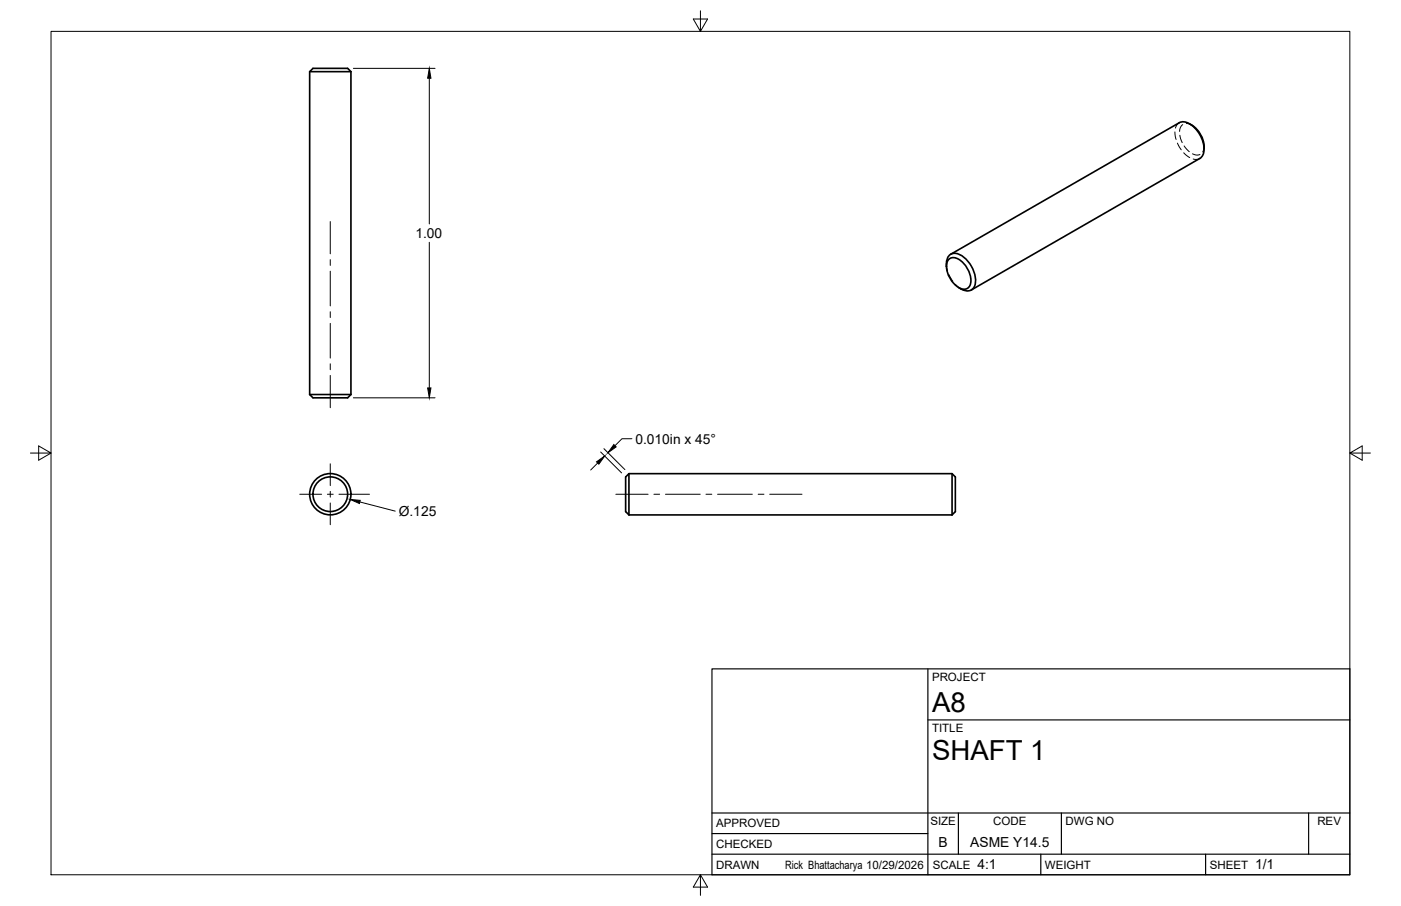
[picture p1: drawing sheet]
<svg xmlns="http://www.w3.org/2000/svg" width="432mm" height="279mm" viewBox="0 0 432 279" stroke-linecap="round" stroke-linejoin="round" font-family="sans-serif">
<!-- layer: Visible -->
<g fill="none" stroke="#000" stroke-width=".51">
<path d="M95.4 22.1h12.8M108.2 22.1l-1.1-1h-10.6l-1.1 1v99.6M108.2 22.1v99.6M366.6 38.2a8.3 8.3 0 0 1 4.5 7.8M293 78.4l70.4-40.6a4.3 4.3 0 0 1 5.1 1.9 8.5 8.5 0 0 1 2.2 8.2l-.9 1-70.4 40.5M291.7 81.3v.9M291.7 81.3a2.78 2.78 0 0 1 1.4-3 2.78 2.78 0 0 1 3.3 .6 9.5 9.5 0 0 1 4.2 8.8 2.63 2.63 0 0 1-4.4 1.4M292.3 80.1a2.71 2.71 0 0 1 3.8 .3 7.5 7.5 0 0 1 2.9 7.6 2.23 2.23 0 0 1-3.5 .7 7.7 7.7 0 0 1-3.5-8.1zM295.5 88.7l.7 .4M95.4 121.7h12.8M95.4 121.7l1.1 1h10.6l1.1-1M193.8 146.1h99.6l1 1v10.7l-1 1"/>
<path d="M193.8 146.1v12.7M193.8 146.1l-1 1v10.7l1 1M193.8 158.8h99.6M293.4 146.1v12.7"/>
<circle cx="101.8" cy="152.4" r="6.4"/>
<circle cx="101.8" cy="152.4" r="5.3"/>
</g>
<!-- layer: Hidden -->
<g fill="none" stroke="#000" stroke-width=".31">
<path d="M363.4 37.9l-.6 .5-.5 1.1M364.5 38.4l-.8 1.1-.1 1M365.6 38.1l1.7 .5M362.1 40.7l.4 2.3M362.9 44.1l1.2 2.1M363.6 41.7l.8 2.3M364.8 47.1l1.9 1.5M365 45l1.5 1.8M367.5 47.4l1.5 .4 .8-.2M369.8 48.9l-.8 .2-1.2-.1M371.1 45.1l-.4 1.8M291.7 81.3l.4 2.3"/>
<path d="M292.5 84.7l1.2 2M294.4 87.7l1.8 1.4"/>
</g>
<!-- layer: Border -->
<path d="M15.7 9.7h400.3v260.1h-400.3zM215.9 3.3v6.4l-2.2-3.8h4.4l-2.2 3.8M9.4 139.7h6.3l-3.8-2.2v4.4l3.8-2.2M416 139.7l3.8 2.2v-4.4l-3.8 2.2h6.4M215.9 269.8l2.2 3.8h-4.4l2.2-3.8v6.3" fill="none" stroke="#000" stroke-width=".31"/>
<!-- layer: Titleblock -->
<path d="M219.4 206.3h196.6v63.5h-196.6zM286 206.3v63.5M286 222h130M219.4 257.1h66.6M219.4 250.7h196.6M295.4 250.7v12.7M327.1 250.7v12.7M403.3 250.7v12.7M219.4 263.4h196.6M320.8 263.4v6.4M371.6 263.4v6.4" fill="none" stroke="#000" stroke-width=".36"/>
<!-- layer: Smart Centers -->
<g fill="none" stroke="#000" stroke-width=".31">
<path d="M101.8 68.3v10M101.8 80.1v1.8M101.8 83.6v10.7M101.8 96.1v1.8M101.8 99.7v10.7M101.8 112.2v1.8M101.8 115.8v9.9M92.4 152.4h6.7M100.9 152.4h1.8M101.8 143v6.8M101.8 151.5v1.8M101.8 155.1v6.7"/>
<path d="M104.5 152.4h9.4M189.8 152.4h9.9M201.5 152.4h1.8M205.1 152.4h10.7M217.6 152.4h1.8M221.2 152.4h10.7M233.7 152.4h1.8M237.2 152.4h10"/>
</g>
<!-- layer: FD_Dimensions -->
<path d="M108.9 21.1h25.2M132.3 24.1v45M132.3 74.7v44.9M108.9 122.7h25.2M185.1 139.4l6.5 6.4M186.1 138.4l6.5 6.4M194.8 135.3h-3.1l-2.2 2.2M110.9 154.8l10.9 2.8M184.2 142.8l-2.1 2.1" fill="none" stroke="#000" stroke-width=".31"/>
<path d="M132.3 21.1l.5 3h-1zM131.8 119.6h1l-.5 3.1zM189.2 137.1l.7 .7-2.5 1.8zM107.9 154l3.1 .3-.2 1zM183.9 142.4l2.5-1.8-1.8 2.6z" fill="#000" stroke="#000" stroke-width=".31"/>
<g font-size="8.5">
<text x="287.3" y="219.5">A8</text>
<text x="287.3" y="234.5">SHAFT 1</text>
</g>
<g font-size="4.3">
<text x="128" y="73.4">1.00</text>
<text x="195.8" y="136.8">0.010in x 45°</text>
<text x="122.9" y="159.1">Ø.125</text>
<text x="289.3" y="261.2">B</text>
<text x="299.1" y="261.2">ASME Y14.5</text>
<text x="301.2" y="268.1">4:1</text>
<text x="386.8" y="268.1">1/1</text>
</g>
<g font-size="3.5">
<text x="287.3" y="210.1">PROJECT</text>
<text x="287.3" y="225.8">TITLE</text>
<text x="220.7" y="255.2">APPROVED</text>
<text x="286.7" y="254.5">SIZE</text>
<text x="306.1" y="254.5">CODE</text>
<text x="328.4" y="254.5">DWG NO</text>
<text x="406" y="254.5">REV</text>
<text x="220.7" y="261.5">CHECKED</text>
<text x="220.7" y="267.9">DRAWN</text>
<text x="242" y="267.9">Rick Bhattacharya 10/29/2026</text>
<text x="287.5" y="267.9">SCALE</text>
<text x="322.1" y="267.9">WEIGHT</text>
<text x="372.9" y="267.9">SHEET</text>
</g>
</svg>
